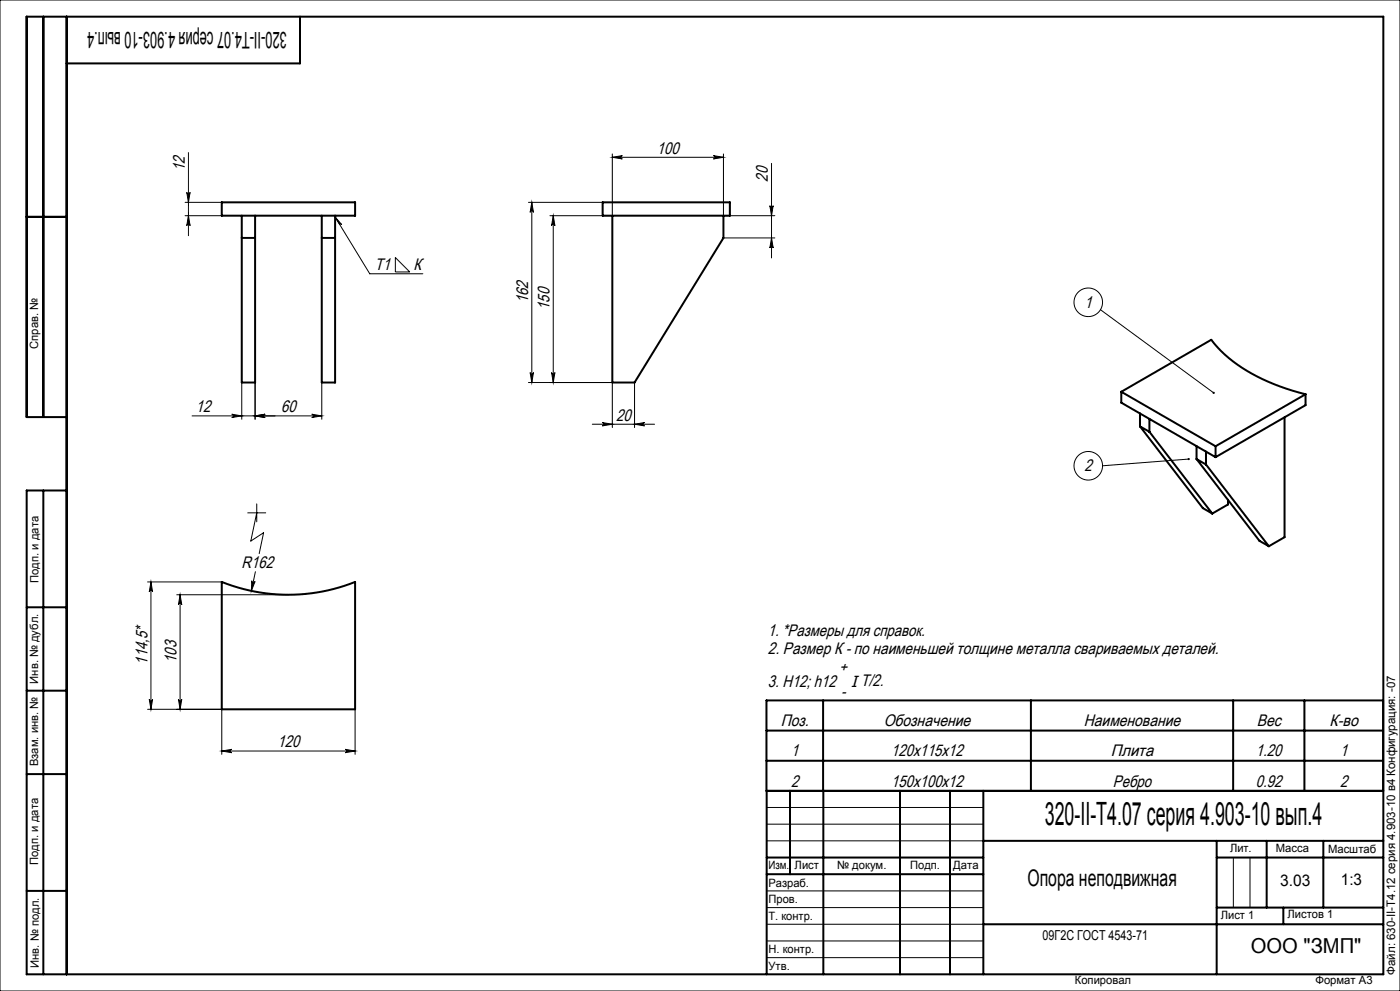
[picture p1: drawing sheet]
<svg xmlns="http://www.w3.org/2000/svg" width="420mm" height="297mm" viewBox="0 0 420 297" stroke-linecap="round" stroke-linejoin="round" font-family="sans-serif">
<g fill="none" stroke="#000" stroke-width=".3">
<path d="M0 0h420v297h-420zM56 57.6a.5 .5 0 0 0 .5 .5 .5 .5 0 0 0 .5-.5l-.5 3zM56.5 45.7v24.9M183.7 46.1v18.5h-18.7M183.7 47.1h33.3M183.7 47.1l3-.5a.5 .5 0 0 0-.5 .5 .5 .5 0 0 0 .5 .5zM214 46.6l3 .5-3 .5a.5 .5 0 0 0 .5-.5 .5 .5 0 0 0-.5-.5zM217 46.1v18.5h15.5M231.5 49v28.3M55.5 64.6h11M55.5 60.6h11M56.5 64.6l.5 3a.5 .5 0 0 0-.5-.4 .5 .5 0 0 0-.5 .4z"/>
<path d="M100.5 65l2 2.3-.7-.1zM100.5 65l10.4 17h15.9M118.6 77.2l4.3 4.3h-4.3zM158.5 60.6h22.3M159.5 60.6v54M159.5 60.6l.5 3a.5 .5 0 0 0-.5-.4 .5 .5 0 0 0-.5 .4zM166 64.6v50M166 64.6l.5 3a.5 .5 0 0 0-.5-.4 .5 .5 0 0 0-.5 .4zM217 71.3h15.5M231 61.6a.5 .5 0 0 0 .5 .5 .5 .5 0 0 0 .5-.5l-.5 3zM231.5 71.3l.5 3a.5 .5 0 0 0-.5-.5 .5 .5 0 0 0-.5 .5zM330.1 92.8l34 24.9"/>
<path d="M72.5 114.6v11M76.5 114.6v11M96.5 114.6v11M158.5 114.6h25.2v13.5M159 111.6a.5 .5 0 0 0 .5 .5 .5 .5 0 0 0 .5-.5l-.5 3zM165.5 111.6a.5 .5 0 0 0 .5 .5 .5 .5 0 0 0 .5-.5l-.5 3zM190.4 114.6v13.5M57.6 124.6h38.9M69.5 124.1l3 .5-3 .5a.5 .5 0 0 0 .5-.5 .5 .5 0 0 0-.5-.5zM76.5 124.6l3-.5a.5 .5 0 0 0-.4 .5 .5 .5 0 0 0 .4 .5zM93.5 124.1l3 .5-3 .5a.5 .5 0 0 0 .5-.5 .5 .5 0 0 0-.5-.5zM177.7 127.1h18.7"/>
<path d="M180.7 126.6l3 .5-3 .5a.5 .5 0 0 0 .5-.5 .5 .5 0 0 0-.5-.5zM190.4 127.1l3-.5a.5 .5 0 0 0-.5 .5 .5 .5 0 0 0 .5 .5zM356.6 137.6l-25.8 2M74.3 153.7h5.4M77 153.7l-1.8 8.5 3.9-2.5-1.3 6.2M77 151v5.4M44.3 174.4h22.2M45.3 174.4l.5 3a.5 .5 0 0 0-.5-.5 .5 .5 0 0 0-.5 .5zM45.3 174.4v38.2M53 178.2h33.5M54 178.2l.5 3a.5 .5 0 0 0-.5-.4 .5 .5 0 0 0-.5 .4zM54 178.2v34.4"/>
<path d="M75.5 174a.5 .5 0 0 0 .4 .6 .5 .5 0 0 0 .6-.3l-1.1 2.8zM76.6 171.3l-1.2 5.8M44.3 212.6h22.2v13.5M44.8 209.6a.5 .5 0 0 0 .5 .5 .5 .5 0 0 0 .5-.5l-.5 3zM53.5 209.6a.5 .5 0 0 0 .5 .5 .5 .5 0 0 0 .5-.5l-.5 3zM106.5 212.6v13.5M66.5 225.1l3-.5a.5 .5 0 0 0-.4 .5 .5 .5 0 0 0 .4 .5zM66.5 225.1h40M103.5 224.6l3 .5-3 .5a.5 .5 0 0 0 .5-.5 .5 .5 0 0 0-.5-.5zM230 242h65M230 247h65M230 252h65"/>
<path d="M370 257v15M375 257v15M230 267h65M230 272h65M230 277h65M230 282h65M230 287h65"/>
<circle cx="326.5" cy="90.6" r="4.3"/>
<circle cx="326.5" cy="139.6" r="4.3"/>
</g>
<g fill="none" stroke="#000" stroke-width=".6">
<path d="M13 5v120M20 5v287M90 5v14h-70M8 65h12M66.5 60.6h40v4h-40zM72.5 64.6v50h4v-50M72.5 71.3h4M96.5 71.3h4M96.5 64.6v50h4v-50M180.8 60.6h38.2v4h-38.2zM183.7 64.6v50h6.7l26.6-43.3v-6.7M336.4 117.4l27-15.6a45.9 45.9 0 0 0 22.5 14.7l5.8 1.7"/>
<path d="M336.4 117.4v3.3l28.3 16.3M336.4 117.4l28.3 16.3M391.7 118.2l-27 15.5M391.7 118.2v3.2l-27 15.6M20 125h-12v-120h407v287h-407v-145h12M342 127.8l2.8 1.6M342 123.9v3.9M342 127.8l18.9 24.5 2.8 1.6M344.8 129.4l18.9 24.5M344.8 125.6v3.8M359 137.6l18.8 24.5 2.9 1.6M359 137.6l2.8 1.6"/>
<path d="M359 133.7v3.9M361.8 139.2l18.9 24.5M361.8 135.3v3.9M364.7 133.7v3.3M385.4 125.1v35.9l-4.7 2.7M13 147v145M368.4 149.8v1.4l-4.7 2.7M66.5 174.4a54 54 0 0 0 40 0v38.2h-40zM8 182h12M8 207h12M229.9 219h185M246.9 209.9v27.1"/>
<path d="M309.3 209.9v27.1M369.9 209.9v27.1M391.3 209.9v27.1M414.9 209.9h-185v27.1h185M8 232h12M229.9 228h185M237 237v25M247 237v55M270 237v55M285 237v55M295 237v55M415 237h-185v55"/>
<path d="M230 257h65M295 252h120M365 252v40M365 257h50M380 252v20M397 252v20M8 267h12M230 262h65M295 277h120M365 272h50M385 272v5"/>
</g>
<g fill="#000">
<path d="M56 57.6a.5 .5 0 0 0 .5 .5 .5 .5 0 0 0 .5-.5l-.5 3zM56.5 64.6l.5 3a.5 .5 0 0 0-.5-.4 .5 .5 0 0 0-.5 .4zM159.5 60.6l.5 3a.5 .5 0 0 0-.5-.4 .5 .5 0 0 0-.5 .4zM159 111.6a.5 .5 0 0 0 .5 .5 .5 .5 0 0 0 .5-.5l-.5 3zM231 61.6a.5 .5 0 0 0 .5 .5 .5 .5 0 0 0 .5-.5l-.5 3zM231.5 71.3l.5 3a.5 .5 0 0 0-.5-.5 .5 .5 0 0 0-.5 .5z"/>
<path d="M363.9 117.5v.5h.4l-.2-.3 .3 .2v-.4zM356.4 137.3a.33 .33 0 0 0 .1 .6 .33 .33 0 0 0 .4-.3h-.3h.3l-.2-.3zM100.5 65l2 2.3-.7-.1z"/>
<path d="M76.5 124.6l3-.5a.5 .5 0 0 0-.4 .5 .5 .5 0 0 0 .4 .5zM69.5 124.1l3 .5-3 .5a.5 .5 0 0 0 .5-.5 .5 .5 0 0 0-.5-.5zM190.4 127.1l3-.5a.5 .5 0 0 0-.5 .5 .5 .5 0 0 0 .5 .5zM180.7 126.6l3 .5-3 .5a.5 .5 0 0 0 .5-.5 .5 .5 0 0 0-.5-.5z"/>
<path d="M76.5 124.6l3-.5a.5 .5 0 0 0-.4 .5 .5 .5 0 0 0 .4 .5zM93.5 124.1l3 .5-3 .5a.5 .5 0 0 0 .5-.5 .5 .5 0 0 0-.5-.5zM75.5 174l-.1 3.1 1.1-2.8a.5 .5 0 0 1-.6 .3 .5 .5 0 0 1-.4-.6zM183.7 47.1l3-.5a.5 .5 0 0 0-.5 .5 .5 .5 0 0 0 .5 .5zM214 46.6l3 .5-3 .5a.5 .5 0 0 0 .5-.5 .5 .5 0 0 0-.5-.5z"/>
<path d="M44.8 209.6a.5 .5 0 0 0 .5 .5 .5 .5 0 0 0 .5-.5l-.5 3zM45.3 174.4l.5 3a.5 .5 0 0 0-.5-.5 .5 .5 0 0 0-.5 .5zM53.5 209.6a.5 .5 0 0 0 .5 .5 .5 .5 0 0 0 .5-.5l-.5 3zM54 178.2l.5 3a.5 .5 0 0 0-.5-.4 .5 .5 0 0 0-.5 .4zM165.5 111.6a.5 .5 0 0 0 .5 .5 .5 .5 0 0 0 .5-.5l-.5 3zM166 64.6l.5 3a.5 .5 0 0 0-.5-.4 .5 .5 0 0 0-.5 .4z"/>
<path d="M66.5 225.1l3-.5a.5 .5 0 0 0-.4 .5 .5 .5 0 0 0 .4 .5zM103.5 224.6l3 .5-3 .5a.5 .5 0 0 0 .5-.5 .5 .5 0 0 0-.5-.5z"/>
</g>
<text font-size="9.6" x="313.4" y="247.3">320-II-Т4.07 серия 4.903-10 вып.4</text>
<g font-size="6.9">
<text x="86" y="9.6" transform="rotate(-180 86 9.6)">320-II-Т4.07 серия 4.903-10 вып.4</text>
<text x="308.2" y="265.6">Опора неподвижная</text>
</g>
<text font-size="6.2" x="375.2" y="285.5">ООО &quot;ЗМП&quot;</text>
<g font-size="5">
<text x="197.1" y="46.1">100</text>
<text x="55.5" y="51.2" transform="rotate(-90 55.5 51.2)">12</text>
<text x="230.4" y="54.4" transform="rotate(-90 230.4 54.4)">20</text>
<text x="112.4" y="81">Т1</text>
<text x="124.1" y="81">К</text>
<text x="158.5" y="90.9" transform="rotate(-90 158.5 90.9)">162</text>
<text x="164.9" y="92.9" transform="rotate(-90 164.9 92.9)">150</text>
<text x="325.4" y="92.2">1</text>
<text x="58.7" y="123.6">12</text>
<text x="84.3" y="123.6">60</text>
<text x="184.8" y="126.1">20</text>
<text x="325.4" y="141.2">2</text>
<text x="72.5" y="170.3">R162</text>
<text x="230.4" y="190.5">1. *Размеры для справок.</text>
<text x="230.4" y="196">2. Размер К - по наименьшей толщине металла свариваемых деталей.</text>
<text x="44.2" y="199.2" transform="rotate(-90 44.2 199.2)">114,5*</text>
<text x="53" y="198.7" transform="rotate(-90 53 198.7)">103</text>
<text x="251.9" y="201.5">+</text>
<text x="230.4" y="205.7">3. H12; h12</text>
<text x="252.3" y="209">-</text>
<text x="234.3" y="217.7">Поз.</text>
<text x="265.1" y="217.7">Обозначение</text>
<text x="325.2" y="217.7">Наименование</text>
<text x="377" y="217.7">Вес</text>
<text x="398.9" y="217.7">К-во</text>
<text x="83.2" y="224">120</text>
<text x="237.3" y="226.7">1</text>
<text x="267.4" y="226.7">120х115х12</text>
<text x="333.2" y="226.7">Плита</text>
<text x="376.8" y="226.7">1.20</text>
<text x="402" y="226.7">1</text>
<text x="237.3" y="235.7">2</text>
<text x="267.4" y="235.7">150х100х12</text>
<text x="333.9" y="235.7">Ребро</text>
<text x="376.8" y="235.7">0.92</text>
<text x="402" y="235.7">2</text>
</g>
<g font-size="4.8">
<text x="384" y="265.6">3.03</text>
<text x="402.3" y="265.3">1:3</text>
</g>
<text font-size="4.7" x="255.3" y="205.8">I T/2.</text>
<text font-size="4.1" x="312.8" y="281.6">09Г2С ГОСТ 4543-71</text>
<text font-size="3.5" x="418.6" y="292.1" transform="rotate(-90 418.6 292.1)">Файл: 630-II-Т4.12 серия 4.903-10 в4 Конфигурация: -07</text>
<g font-size="3.4">
<text x="11.5" y="104.5" transform="rotate(-90 11.5 104.5)">Справ. №</text>
<text x="11.6" y="174.7" transform="rotate(-90 11.6 174.7)">Подп. и дата</text>
<text x="11.4" y="204.9" transform="rotate(-90 11.4 204.9)">Инв. № дубл.</text>
<text x="11.4" y="229.6" transform="rotate(-90 11.4 229.6)">Взам. инв. №</text>
<text x="369" y="255.5">Лит.</text>
<text x="382.8" y="255.5">Масса</text>
<text x="398.4" y="255.6">Масштаб</text>
<text x="11.4" y="259.2" transform="rotate(-90 11.4 259.2)">Подп. и дата</text>
<text x="230.5" y="260.5">Изм.</text>
<text x="238.4" y="260.4">Лист</text>
<text x="251.1" y="260.4">№ докум.</text>
<text x="273" y="260.4">Подп.</text>
<text x="286" y="260.4">Дата</text>
<text x="230.5" y="265.7">Разраб.</text>
<text x="230.5" y="275.7">Т. контр.</text>
<text x="230.6" y="270.7">Пров.</text>
<text x="366.2" y="275.3">Лист 1</text>
<text x="386.3" y="275.2">Листов 1</text>
<text x="230.6" y="285.7">Н. контр.</text>
<text x="11.6" y="290" transform="rotate(-90 11.6 290)">Инв. № подл.</text>
<text x="230.6" y="290.7">Утв.</text>
<text x="322.5" y="295">Копировал</text>
<text x="394.6" y="295">Формат А3</text>
</g>
</svg>
